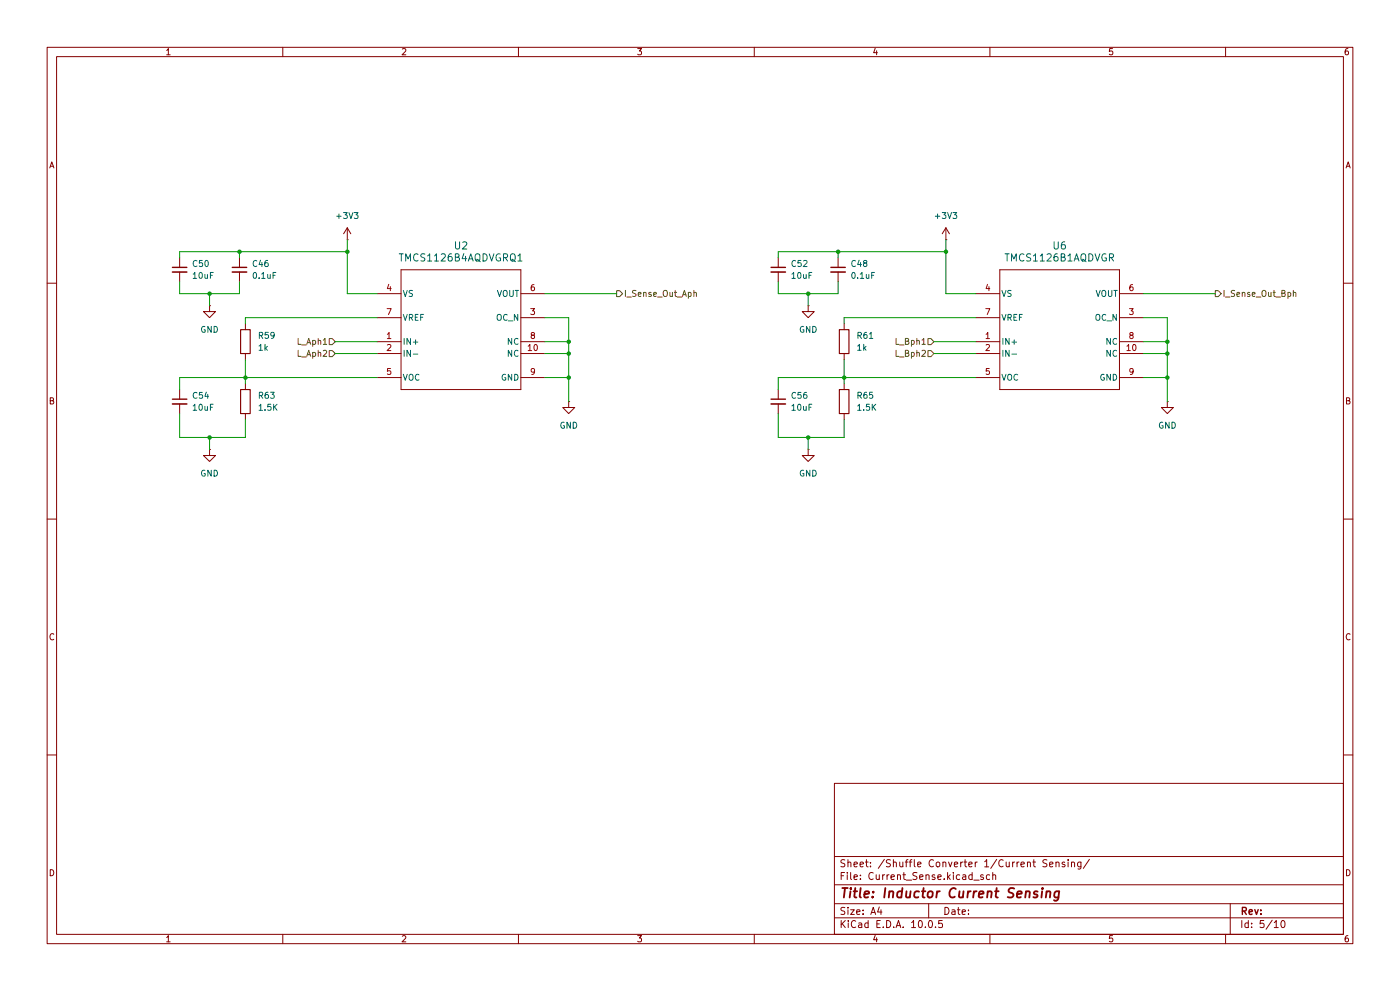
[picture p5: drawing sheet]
(kicad_sch
 (version 20260306)
 (generator "eeschema")
 (generator_version "10.0")
 (paper "A4")
 (title_block
  (title "Inductor Current Sensing"))
 (lib_symbols
  (symbol "2026-08-15_08-10-51:TMCS1126B1AQDVGR"
   (pin_names
    (offset 0.254)) (exclude_from_sim no) (in_bom yes) (on_board yes)
   (in_pos_files yes)
   (duplicate_pin_numbers_are_jumpers no)
   (property "Reference" "U" (at 0 2.54 0) (show_name no) (do_not_autoplace no) (effects (font (size 1.524 1.524))))
   (property "Value" "TMCS1126B1AQDVGR" (at 0 0 0) (show_name no) (do_not_autoplace no) (effects (font (size 1.524 1.524))))
   (property "Footprint" "DVG0010A-MFG" (at 0 0 0) (show_name no) (do_not_autoplace no) (hide yes) (effects (font (size 1.27 1.27)
    (italic yes))))
   (property "Datasheet" "https://www.ti.com/lit/gpn/tmcs1126" (at 0 0 0) (show_name no) (do_not_autoplace no) (hide yes) (effects (font (size 1.27 1.27)
    (italic yes))))
   (property "Description" "" (at 0 0 0) (show_name no) (do_not_autoplace no) (hide yes) (effects (font (size 1.27 1.27))))
   (property "ki_locked" "" (at 0 0 0) (show_name no) (do_not_autoplace no) (effects (font (size 1.27 1.27))))
   (symbol "TMCS1126B1AQDVGR_0_1"
    (polyline (pts (xy 5.08 5.08) (xy 5.08 -20.32)) (stroke (width 0.2032) (type default)) (fill (type none)))
    (polyline (pts (xy 5.08 -20.32) (xy 30.48 -20.32)) (stroke (width 0.2032) (type default)) (fill (type none)))
    (polyline (pts (xy 30.48 5.08) (xy 5.08 5.08)) (stroke (width 0.2032) (type default)) (fill (type none)))
    (polyline (pts (xy 30.48 -20.32) (xy 30.48 5.08)) (stroke (width 0.2032) (type default)) (fill (type none)))
    (pin unspecified line (at 0 -10.16 0) (length 5.08) (name "IN+" (effects (font (size 1.27 1.27)))) (number "1" (effects (font (size 1.27 1.27)))))
    (pin unspecified line (at 0 -12.7 0) (length 5.08) (name "IN-" (effects (font (size 1.27 1.27)))) (number "2" (effects (font (size 1.27 1.27)))))
    (pin open_collector line (at 35.56 -5.08 180) (length 5.08) (name "OC_N" (effects (font (size 1.27 1.27)))) (number "3" (effects (font (size 1.27 1.27)))))
    (pin power_in line (at 0 0 0) (length 5.08) (name "VS" (effects (font (size 1.27 1.27)))) (number "4" (effects (font (size 1.27 1.27)))))
    (pin unspecified line (at 0 -17.78 0) (length 5.08) (name "VOC" (effects (font (size 1.27 1.27)))) (number "5" (effects (font (size 1.27 1.27)))))
    (pin unspecified line (at 35.56 0 180) (length 5.08) (name "VOUT" (effects (font (size 1.27 1.27)))) (number "6" (effects (font (size 1.27 1.27)))))
    (pin unspecified line (at 0 -5.08 0) (length 5.08) (name "VREF" (effects (font (size 1.27 1.27)))) (number "7" (effects (font (size 1.27 1.27)))))
    (pin unspecified line (at 35.56 -10.16 180) (length 5.08) (name "NC" (effects (font (size 1.27 1.27)))) (number "8" (effects (font (size 1.27 1.27)))))
    (pin power_in line (at 35.56 -17.78 180) (length 5.08) (name "GND" (effects (font (size 1.27 1.27)))) (number "9" (effects (font (size 1.27 1.27)))))
    (pin unspecified line (at 35.56 -12.7 180) (length 5.08) (name "NC" (effects (font (size 1.27 1.27)))) (number "10" (effects (font (size 1.27 1.27))))))
   (embedded_fonts no))
  (symbol "Device:C_Small"
   (pin_numbers (hide yes))
   (pin_names
    (offset 0.254) (hide yes)) (exclude_from_sim no) (in_bom yes) (on_board yes)
   (in_pos_files yes)
   (duplicate_pin_numbers_are_jumpers no)
   (property "Reference" "C" (at 0.254 1.778 0) (show_name no) (do_not_autoplace no) (effects (font (size 1.27 1.27)) (justify left)))
   (property "Value" "C_Small" (at 0.254 -2.032 0) (show_name no) (do_not_autoplace no) (effects (font (size 1.27 1.27)) (justify left)))
   (property "Footprint" "" (at 0 0 0) (show_name no) (do_not_autoplace no) (hide yes) (effects (font (size 1.27 1.27))))
   (property "Datasheet" "" (at 0 0 0) (show_name no) (do_not_autoplace no) (hide yes) (effects (font (size 1.27 1.27))))
   (property "Description" "Unpolarized capacitor, small symbol" (at 0 0 0) (show_name no) (do_not_autoplace no) (hide yes) (effects (font (size 1.27 1.27))))
   (symbol "C_Small_0_1"
    (polyline (pts (xy -1.524 0.508) (xy 1.524 0.508)) (stroke (width 0.3048) (type default)) (fill (type none)))
    (polyline (pts (xy -1.524 -0.508) (xy 1.524 -0.508)) (stroke (width 0.3302) (type default)) (fill (type none))))
   (symbol "C_Small_1_1"
    (pin passive line (at 0 2.54 270) (length 2.032) (name "" (effects (font (size 1.27 1.27)))) (number "1" (effects (font (size 1.27 1.27)))))
    (pin passive line (at 0 -2.54 90) (length 2.032) (name "" (effects (font (size 1.27 1.27)))) (number "2" (effects (font (size 1.27 1.27))))))
   (embedded_fonts no))
  (symbol "Device:R"
   (pin_numbers (hide yes))
   (pin_names
    (offset 0)) (exclude_from_sim no) (in_bom yes) (on_board yes)
   (in_pos_files yes)
   (duplicate_pin_numbers_are_jumpers no)
   (property "Reference" "R" (at 2.032 0 90) (show_name no) (do_not_autoplace no) (effects (font (size 1.27 1.27))))
   (property "Value" "R" (at 0 0 90) (show_name no) (do_not_autoplace no) (effects (font (size 1.27 1.27))))
   (property "Footprint" "" (at -1.778 0 90) (show_name no) (do_not_autoplace no) (hide yes) (effects (font (size 1.27 1.27))))
   (property "Datasheet" "" (at 0 0 0) (show_name no) (do_not_autoplace no) (hide yes) (effects (font (size 1.27 1.27))))
   (property "Description" "Resistor" (at 0 0 0) (show_name no) (do_not_autoplace no) (hide yes) (effects (font (size 1.27 1.27))))
   (symbol "R_0_1"
    (rectangle (start -1.016 -2.54) (end 1.016 2.54) (stroke (width 0.254) (type default)) (fill (type none))))
   (symbol "R_1_1"
    (pin passive line (at 0 3.81 270) (length 1.27) (name "" (effects (font (size 1.27 1.27)))) (number "1" (effects (font (size 1.27 1.27)))))
    (pin passive line (at 0 -3.81 90) (length 1.27) (name "" (effects (font (size 1.27 1.27)))) (number "2" (effects (font (size 1.27 1.27))))))
   (embedded_fonts no))
  (symbol "power:+3V3"
   (power global)
   (pin_numbers (hide yes))
   (pin_names
    (offset 0) (hide yes)) (exclude_from_sim no) (in_bom yes) (on_board yes)
   (in_pos_files yes)
   (duplicate_pin_numbers_are_jumpers no)
   (property "Reference" "#PWR" (at 0 -3.81 0) (show_name no) (do_not_autoplace no) (hide yes) (effects (font (size 1.27 1.27))))
   (property "Value" "+3V3" (at 0 3.556 0) (show_name no) (do_not_autoplace no) (effects (font (size 1.27 1.27))))
   (property "Footprint" "" (at 0 0 0) (show_name no) (do_not_autoplace no) (hide yes) (effects (font (size 1.27 1.27))))
   (property "Datasheet" "" (at 0 0 0) (show_name no) (do_not_autoplace no) (hide yes) (effects (font (size 1.27 1.27))))
   (property "Description" "Power symbol creates a global label with name \"+3V3\"" (at 0 0 0) (show_name no) (do_not_autoplace no) (hide yes) (effects (font (size 1.27 1.27))))
   (symbol "+3V3_0_1"
    (polyline (pts (xy -0.762 1.27) (xy 0 2.54)) (stroke (width 0) (type default)) (fill (type none)))
    (polyline (pts (xy 0 2.54) (xy 0.762 1.27)) (stroke (width 0) (type default)) (fill (type none)))
    (polyline (pts (xy 0 0) (xy 0 2.54)) (stroke (width 0) (type default)) (fill (type none))))
   (symbol "+3V3_1_1"
    (pin power_in line (at 0 0 90) (length 0) (name "" (effects (font (size 1.27 1.27)))) (number "1" (effects (font (size 1.27 1.27))))))
   (embedded_fonts no))
  (symbol "power:GND"
   (power global)
   (pin_numbers (hide yes))
   (pin_names
    (offset 0) (hide yes)) (exclude_from_sim no) (in_bom yes) (on_board yes)
   (in_pos_files yes)
   (duplicate_pin_numbers_are_jumpers no)
   (property "Reference" "#PWR" (at 0 -6.35 0) (show_name no) (do_not_autoplace no) (hide yes) (effects (font (size 1.27 1.27))))
   (property "Value" "GND" (at 0 -3.81 0) (show_name no) (do_not_autoplace no) (effects (font (size 1.27 1.27))))
   (property "Footprint" "" (at 0 0 0) (show_name no) (do_not_autoplace no) (hide yes) (effects (font (size 1.27 1.27))))
   (property "Datasheet" "" (at 0 0 0) (show_name no) (do_not_autoplace no) (hide yes) (effects (font (size 1.27 1.27))))
   (property "Description" "Power symbol creates a global label with name \"GND\" , ground" (at 0 0 0) (show_name no) (do_not_autoplace no) (hide yes) (effects (font (size 1.27 1.27))))
   (symbol "GND_0_1"
    (polyline (pts (xy 0 0) (xy 0 -1.27) (xy 1.27 -1.27) (xy 0 -2.54) (xy -1.27 -1.27) (xy 0 -1.27)) (stroke (width 0) (type default)) (fill (type none))))
   (symbol "GND_1_1"
    (pin power_in line (at 0 0 270) (length 0) (name "" (effects (font (size 1.27 1.27)))) (number "1" (effects (font (size 1.27 1.27))))))
   (embedded_fonts no)))
 (junction
  (at 120.65 80.01)
  (diameter 0)
  (color 0 0 0 0))
 (junction
  (at 200.66 53.34)
  (diameter 0)
  (color 0 0 0 0))
 (junction
  (at 120.65 72.39)
  (diameter 0)
  (color 0 0 0 0))
 (junction
  (at 171.45 92.71)
  (diameter 0)
  (color 0 0 0 0))
 (junction
  (at 177.8 53.34)
  (diameter 0)
  (color 0 0 0 0))
 (junction
  (at 171.45 62.23)
  (diameter 0)
  (color 0 0 0 0))
 (junction
  (at 44.45 62.23)
  (diameter 0)
  (color 0 0 0 0))
 (junction
  (at 73.66 53.34)
  (diameter 0)
  (color 0 0 0 0))
 (junction
  (at 52.07 80.01)
  (diameter 0)
  (color 0 0 0 0))
 (junction
  (at 247.65 74.93)
  (diameter 0)
  (color 0 0 0 0))
 (junction
  (at 179.07 80.01)
  (diameter 0)
  (color 0 0 0 0))
 (junction
  (at 44.45 92.71)
  (diameter 0)
  (color 0 0 0 0))
 (junction
  (at 247.65 72.39)
  (diameter 0)
  (color 0 0 0 0))
 (junction
  (at 50.8 53.34)
  (diameter 0)
  (color 0 0 0 0))
 (junction
  (at 247.65 80.01)
  (diameter 0)
  (color 0 0 0 0))
 (junction
  (at 120.65 74.93)
  (diameter 0)
  (color 0 0 0 0))
 (wire
  (pts (xy 50.8 62.23) (xy 50.8 59.69))
  (stroke (width 0) (type default)))
 (wire
  (pts (xy 73.66 53.34) (xy 73.66 62.23))
  (stroke (width 0) (type default)))
 (wire
  (pts (xy 165.1 80.01) (xy 165.1 82.55))
  (stroke (width 0) (type default)))
 (wire
  (pts (xy 247.65 72.39) (xy 247.65 74.93))
  (stroke (width 0) (type default)))
 (wire
  (pts (xy 115.57 67.31) (xy 120.65 67.31))
  (stroke (width 0) (type default)))
 (wire
  (pts (xy 71.12 74.93) (xy 80.01 74.93))
  (stroke (width 0) (type default)))
 (wire
  (pts (xy 38.1 80.01) (xy 38.1 82.55))
  (stroke (width 0) (type default)))
 (wire
  (pts (xy 179.07 92.71) (xy 171.45 92.71))
  (stroke (width 0) (type default)))
 (wire
  (pts (xy 247.65 74.93) (xy 247.65 80.01))
  (stroke (width 0) (type default)))
 (wire
  (pts (xy 247.65 67.31) (xy 247.65 72.39))
  (stroke (width 0) (type default)))
 (wire
  (pts (xy 115.57 74.93) (xy 120.65 74.93))
  (stroke (width 0) (type default)))
 (wire
  (pts (xy 179.07 76.2) (xy 179.07 80.01))
  (stroke (width 0) (type default)))
 (wire
  (pts (xy 171.45 62.23) (xy 177.8 62.23))
  (stroke (width 0) (type default)))
 (wire
  (pts (xy 177.8 62.23) (xy 177.8 59.69))
  (stroke (width 0) (type default)))
 (wire
  (pts (xy 171.45 62.23) (xy 171.45 64.77))
  (stroke (width 0) (type default)))
 (wire
  (pts (xy 242.57 80.01) (xy 247.65 80.01))
  (stroke (width 0) (type default)))
 (wire
  (pts (xy 38.1 62.23) (xy 38.1 59.69))
  (stroke (width 0) (type default)))
 (wire
  (pts (xy 52.07 80.01) (xy 80.01 80.01))
  (stroke (width 0) (type default)))
 (wire
  (pts (xy 52.07 80.01) (xy 52.07 81.28))
  (stroke (width 0) (type default)))
 (wire
  (pts (xy 242.57 62.23) (xy 257.81 62.23))
  (stroke (width 0) (type default)))
 (wire
  (pts (xy 120.65 67.31) (xy 120.65 72.39))
  (stroke (width 0) (type default)))
 (wire
  (pts (xy 165.1 53.34) (xy 165.1 54.61))
  (stroke (width 0) (type default)))
 (wire
  (pts (xy 242.57 72.39) (xy 247.65 72.39))
  (stroke (width 0) (type default)))
 (wire
  (pts (xy 50.8 53.34) (xy 50.8 54.61))
  (stroke (width 0) (type default)))
 (wire
  (pts (xy 80.01 62.23) (xy 73.66 62.23))
  (stroke (width 0) (type default)))
 (wire
  (pts (xy 44.45 92.71) (xy 44.45 95.25))
  (stroke (width 0) (type default)))
 (wire
  (pts (xy 52.07 67.31) (xy 80.01 67.31))
  (stroke (width 0) (type default)))
 (wire
  (pts (xy 52.07 88.9) (xy 52.07 92.71))
  (stroke (width 0) (type default)))
 (wire
  (pts (xy 242.57 74.93) (xy 247.65 74.93))
  (stroke (width 0) (type default)))
 (wire
  (pts (xy 179.07 80.01) (xy 179.07 81.28))
  (stroke (width 0) (type default)))
 (wire
  (pts (xy 38.1 53.34) (xy 38.1 54.61))
  (stroke (width 0) (type default)))
 (wire
  (pts (xy 52.07 92.71) (xy 44.45 92.71))
  (stroke (width 0) (type default)))
 (wire
  (pts (xy 115.57 62.23) (xy 130.81 62.23))
  (stroke (width 0) (type default)))
 (wire
  (pts (xy 38.1 62.23) (xy 44.45 62.23))
  (stroke (width 0) (type default)))
 (wire
  (pts (xy 171.45 92.71) (xy 165.1 92.71))
  (stroke (width 0) (type default)))
 (wire
  (pts (xy 52.07 76.2) (xy 52.07 80.01))
  (stroke (width 0) (type default)))
 (wire
  (pts (xy 73.66 53.34) (xy 73.66 50.8))
  (stroke (width 0) (type default)))
 (wire
  (pts (xy 50.8 53.34) (xy 73.66 53.34))
  (stroke (width 0) (type default)))
 (wire
  (pts (xy 165.1 62.23) (xy 171.45 62.23))
  (stroke (width 0) (type default)))
 (wire
  (pts (xy 44.45 62.23) (xy 44.45 64.77))
  (stroke (width 0) (type default)))
 (wire
  (pts (xy 179.07 80.01) (xy 207.01 80.01))
  (stroke (width 0) (type default)))
 (wire
  (pts (xy 120.65 72.39) (xy 120.65 74.93))
  (stroke (width 0) (type default)))
 (wire
  (pts (xy 165.1 87.63) (xy 165.1 92.71))
  (stroke (width 0) (type default)))
 (wire
  (pts (xy 179.07 88.9) (xy 179.07 92.71))
  (stroke (width 0) (type default)))
 (wire
  (pts (xy 38.1 87.63) (xy 38.1 92.71))
  (stroke (width 0) (type default)))
 (wire
  (pts (xy 198.12 72.39) (xy 207.01 72.39))
  (stroke (width 0) (type default)))
 (wire
  (pts (xy 165.1 62.23) (xy 165.1 59.69))
  (stroke (width 0) (type default)))
 (wire
  (pts (xy 207.01 62.23) (xy 200.66 62.23))
  (stroke (width 0) (type default)))
 (wire
  (pts (xy 242.57 67.31) (xy 247.65 67.31))
  (stroke (width 0) (type default)))
 (wire
  (pts (xy 177.8 53.34) (xy 177.8 54.61))
  (stroke (width 0) (type default)))
 (wire
  (pts (xy 44.45 92.71) (xy 38.1 92.71))
  (stroke (width 0) (type default)))
 (wire
  (pts (xy 44.45 62.23) (xy 50.8 62.23))
  (stroke (width 0) (type default)))
 (wire
  (pts (xy 71.12 72.39) (xy 80.01 72.39))
  (stroke (width 0) (type default)))
 (wire
  (pts (xy 38.1 80.01) (xy 52.07 80.01))
  (stroke (width 0) (type default)))
 (wire
  (pts (xy 165.1 53.34) (xy 177.8 53.34))
  (stroke (width 0) (type default)))
 (wire
  (pts (xy 120.65 74.93) (xy 120.65 80.01))
  (stroke (width 0) (type default)))
 (wire
  (pts (xy 179.07 68.58) (xy 179.07 67.31))
  (stroke (width 0) (type default)))
 (wire
  (pts (xy 115.57 72.39) (xy 120.65 72.39))
  (stroke (width 0) (type default)))
 (wire
  (pts (xy 165.1 80.01) (xy 179.07 80.01))
  (stroke (width 0) (type default)))
 (wire
  (pts (xy 198.12 74.93) (xy 207.01 74.93))
  (stroke (width 0) (type default)))
 (wire
  (pts (xy 179.07 67.31) (xy 207.01 67.31))
  (stroke (width 0) (type default)))
 (wire
  (pts (xy 177.8 53.34) (xy 200.66 53.34))
  (stroke (width 0) (type default)))
 (wire
  (pts (xy 115.57 80.01) (xy 120.65 80.01))
  (stroke (width 0) (type default)))
 (wire
  (pts (xy 247.65 80.01) (xy 247.65 85.09))
  (stroke (width 0) (type default)))
 (wire
  (pts (xy 200.66 53.34) (xy 200.66 50.8))
  (stroke (width 0) (type default)))
 (wire
  (pts (xy 200.66 53.34) (xy 200.66 62.23))
  (stroke (width 0) (type default)))
 (wire
  (pts (xy 52.07 68.58) (xy 52.07 67.31))
  (stroke (width 0) (type default)))
 (wire
  (pts (xy 38.1 53.34) (xy 50.8 53.34))
  (stroke (width 0) (type default)))
 (wire
  (pts (xy 120.65 80.01) (xy 120.65 85.09))
  (stroke (width 0) (type default)))
 (wire
  (pts (xy 171.45 92.71) (xy 171.45 95.25))
  (stroke (width 0) (type default)))
 (hierarchical_label "L_Bph2"
  (shape input)
  (at 198.12 74.93 180)
  (effects (font (size 1.27 1.27)) (justify right)))
 (hierarchical_label "L_Aph1"
  (shape input)
  (at 71.12 72.39 180)
  (effects (font (size 1.27 1.27)) (justify right)))
 (hierarchical_label "I_Sense_Out_Aph"
  (shape output)
  (at 130.81 62.23 0)
  (effects (font (size 1.27 1.27)) (justify left)))
 (hierarchical_label "L_Bph1"
  (shape input)
  (at 198.12 72.39 180)
  (effects (font (size 1.27 1.27)) (justify right)))
 (hierarchical_label "I_Sense_Out_Bph"
  (shape output)
  (at 257.81 62.23 0)
  (effects (font (size 1.27 1.27)) (justify left)))
 (hierarchical_label "L_Aph2"
  (shape input)
  (at 71.12 74.93 180)
  (effects (font (size 1.27 1.27)) (justify right)))
 (symbol
  (lib_id "power:+3V3")
  (at 73.66 50.8 0)
  (unit 1)
  (body_style 1)
  (exclude_from_sim no)
  (in_bom yes)
  (on_board yes)
  (in_pos_files yes)
  (dnp no)
  (fields_autoplaced yes)
  (property "Reference" "#PWR01" (at 73.66 54.61 0) (hide yes) (show_name no) (do_not_autoplace no) (effects (font (size 1.27 1.27))))
  (property "Value" "+3V3" (at 73.66 45.72 0) (show_name no) (do_not_autoplace no) (effects (font (size 1.27 1.27))))
  (property "Footprint" "" (at 73.66 50.8 0) (hide yes) (show_name no) (do_not_autoplace no) (effects (font (size 1.27 1.27))))
  (property "Datasheet" "" (at 73.66 50.8 0) (hide yes) (show_name no) (do_not_autoplace no) (effects (font (size 1.27 1.27))))
  (property "Description" "Power symbol creates a global label with name \"+3V3\"" (at 73.66 50.8 0) (hide yes) (show_name no) (do_not_autoplace no) (effects (font (size 1.27 1.27))))
  (pin "1")
  (instances (project "Version 0 project" (path "" (reference "#PWR01") (unit 1)) (path "" (reference "#PWR01") (unit 1)))))
 (symbol
  (lib_id "Device:C_Small")
  (at 165.1 57.15 0)
  (unit 1)
  (body_style 1)
  (exclude_from_sim no)
  (in_bom yes)
  (on_board yes)
  (in_pos_files yes)
  (dnp no)
  (fields_autoplaced yes)
  (property "Reference" "C52" (at 167.64 55.8862 0) (show_name no) (do_not_autoplace no) (effects (font (size 1.27 1.27)) (justify left)))
  (property "Value" "10uF" (at 167.64 58.4262 0) (show_name no) (do_not_autoplace no) (effects (font (size 1.27 1.27)) (justify left)))
  (property "Footprint" "" (at 165.1 57.15 0) (hide yes) (show_name no) (do_not_autoplace no) (effects (font (size 1.27 1.27))))
  (property "Datasheet" "" (at 165.1 57.15 0) (hide yes) (show_name no) (do_not_autoplace no) (effects (font (size 1.27 1.27))))
  (property "Description" "Unpolarized capacitor, small symbol" (at 165.1 57.15 0) (hide yes) (show_name no) (do_not_autoplace no) (effects (font (size 1.27 1.27))))
  (pin "1")
  (pin "2")
  (instances (project "Version 0 project" (path "" (reference "C52") (unit 1)) (path "" (reference "C52") (unit 1)))))
 (symbol
  (lib_id "2026-08-15_08-10-51:TMCS1126B1AQDVGR")
  (at 80.01 62.23 0)
  (unit 1)
  (body_style 1)
  (exclude_from_sim no)
  (in_bom yes)
  (on_board yes)
  (in_pos_files yes)
  (dnp no)
  (fields_autoplaced yes)
  (property "Reference" "U2" (at 97.79 52.07 0) (show_name no) (do_not_autoplace no) (effects (font (size 1.524 1.524))))
  (property "Value" "TMCS1126B4AQDVGRQ1" (at 97.79 54.61 0) (show_name no) (do_not_autoplace no) (effects (font (size 1.524 1.524))))
  (property "Footprint" "DVG0010A-MFG" (at 80.01 62.23 0) (hide yes) (show_name no) (do_not_autoplace no) (effects (font (size 1.27 1.27)
    (italic yes))))
  (property "Datasheet" "https://www.ti.com/lit/gpn/tmcs1126" (at 80.01 62.23 0) (hide yes) (show_name no) (do_not_autoplace no) (effects (font (size 1.27 1.27)
    (italic yes))))
  (property "Description" "" (at 80.01 62.23 0) (hide yes) (show_name no) (do_not_autoplace no) (effects (font (size 1.27 1.27))))
  (pin "7")
  (pin "9")
  (pin "6")
  (pin "4")
  (pin "3")
  (pin "2")
  (pin "5")
  (pin "1")
  (pin "8")
  (pin "10")
  (instances (project "Version 0 project" (path "" (reference "U2") (unit 1)) (path "" (reference "U2") (unit 1)))))
 (symbol
  (lib_id "power:GND")
  (at 171.45 95.25 0)
  (unit 1)
  (body_style 1)
  (exclude_from_sim no)
  (in_bom yes)
  (on_board yes)
  (in_pos_files yes)
  (dnp no)
  (fields_autoplaced yes)
  (property "Reference" "#PWR013" (at 171.45 101.6 0) (hide yes) (show_name no) (do_not_autoplace no) (effects (font (size 1.27 1.27))))
  (property "Value" "GND" (at 171.45 100.33 0) (show_name no) (do_not_autoplace no) (effects (font (size 1.27 1.27))))
  (property "Footprint" "" (at 171.45 95.25 0) (hide yes) (show_name no) (do_not_autoplace no) (effects (font (size 1.27 1.27))))
  (property "Datasheet" "" (at 171.45 95.25 0) (hide yes) (show_name no) (do_not_autoplace no) (effects (font (size 1.27 1.27))))
  (property "Description" "Power symbol creates a global label with name \"GND\" , ground" (at 171.45 95.25 0) (hide yes) (show_name no) (do_not_autoplace no) (effects (font (size 1.27 1.27))))
  (pin "1")
  (instances (project "Version 0 project" (path "" (reference "#PWR013") (unit 1)) (path "" (reference "#PWR013") (unit 1)))))
 (symbol
  (lib_id "Device:C_Small")
  (at 38.1 57.15 0)
  (unit 1)
  (body_style 1)
  (exclude_from_sim no)
  (in_bom yes)
  (on_board yes)
  (in_pos_files yes)
  (dnp no)
  (fields_autoplaced yes)
  (property "Reference" "C50" (at 40.64 55.8862 0) (show_name no) (do_not_autoplace no) (effects (font (size 1.27 1.27)) (justify left)))
  (property "Value" "10uF" (at 40.64 58.4262 0) (show_name no) (do_not_autoplace no) (effects (font (size 1.27 1.27)) (justify left)))
  (property "Footprint" "" (at 38.1 57.15 0) (hide yes) (show_name no) (do_not_autoplace no) (effects (font (size 1.27 1.27))))
  (property "Datasheet" "" (at 38.1 57.15 0) (hide yes) (show_name no) (do_not_autoplace no) (effects (font (size 1.27 1.27))))
  (property "Description" "Unpolarized capacitor, small symbol" (at 38.1 57.15 0) (hide yes) (show_name no) (do_not_autoplace no) (effects (font (size 1.27 1.27))))
  (pin "1")
  (pin "2")
  (instances (project "Version 0 project" (path "" (reference "C50") (unit 1)) (path "" (reference "C50") (unit 1)))))
 (symbol
  (lib_id "Device:R")
  (at 179.07 72.39 0)
  (unit 1)
  (body_style 1)
  (exclude_from_sim no)
  (in_bom yes)
  (on_board yes)
  (in_pos_files yes)
  (dnp no)
  (fields_autoplaced yes)
  (property "Reference" "R61" (at 181.61 71.1199 0) (show_name no) (do_not_autoplace no) (effects (font (size 1.27 1.27)) (justify left)))
  (property "Value" "1k" (at 181.61 73.6599 0) (show_name no) (do_not_autoplace no) (effects (font (size 1.27 1.27)) (justify left)))
  (property "Footprint" "" (at 177.292 72.39 90) (hide yes) (show_name no) (do_not_autoplace no) (effects (font (size 1.27 1.27))))
  (property "Datasheet" "" (at 179.07 72.39 0) (hide yes) (show_name no) (do_not_autoplace no) (effects (font (size 1.27 1.27))))
  (property "Description" "Resistor" (at 179.07 72.39 0) (hide yes) (show_name no) (do_not_autoplace no) (effects (font (size 1.27 1.27))))
  (pin "1")
  (pin "2")
  (instances (project "Version 0 project" (path "" (reference "R61") (unit 1)) (path "" (reference "R61") (unit 1)))))
 (symbol
  (lib_id "Device:R")
  (at 52.07 85.09 0)
  (unit 1)
  (body_style 1)
  (exclude_from_sim no)
  (in_bom yes)
  (on_board yes)
  (in_pos_files yes)
  (dnp no)
  (fields_autoplaced yes)
  (property "Reference" "R63" (at 54.61 83.8199 0) (show_name no) (do_not_autoplace no) (effects (font (size 1.27 1.27)) (justify left)))
  (property "Value" "1.5K" (at 54.61 86.3599 0) (show_name no) (do_not_autoplace no) (effects (font (size 1.27 1.27)) (justify left)))
  (property "Footprint" "" (at 50.292 85.09 90) (hide yes) (show_name no) (do_not_autoplace no) (effects (font (size 1.27 1.27))))
  (property "Datasheet" "" (at 52.07 85.09 0) (hide yes) (show_name no) (do_not_autoplace no) (effects (font (size 1.27 1.27))))
  (property "Description" "Resistor" (at 52.07 85.09 0) (hide yes) (show_name no) (do_not_autoplace no) (effects (font (size 1.27 1.27))))
  (pin "1")
  (pin "2")
  (instances (project "Version 0 project" (path "" (reference "R63") (unit 1)) (path "" (reference "R63") (unit 1)))))
 (symbol
  (lib_id "Device:C_Small")
  (at 38.1 85.09 0)
  (unit 1)
  (body_style 1)
  (exclude_from_sim no)
  (in_bom yes)
  (on_board yes)
  (in_pos_files yes)
  (dnp no)
  (fields_autoplaced yes)
  (property "Reference" "C54" (at 40.64 83.8262 0) (show_name no) (do_not_autoplace no) (effects (font (size 1.27 1.27)) (justify left)))
  (property "Value" "10uF" (at 40.64 86.3662 0) (show_name no) (do_not_autoplace no) (effects (font (size 1.27 1.27)) (justify left)))
  (property "Footprint" "" (at 38.1 85.09 0) (hide yes) (show_name no) (do_not_autoplace no) (effects (font (size 1.27 1.27))))
  (property "Datasheet" "" (at 38.1 85.09 0) (hide yes) (show_name no) (do_not_autoplace no) (effects (font (size 1.27 1.27))))
  (property "Description" "Unpolarized capacitor, small symbol" (at 38.1 85.09 0) (hide yes) (show_name no) (do_not_autoplace no) (effects (font (size 1.27 1.27))))
  (pin "1")
  (pin "2")
  (instances (project "Version 0 project" (path "" (reference "C54") (unit 1)) (path "" (reference "C54") (unit 1)))))
 (symbol
  (lib_id "Device:R")
  (at 52.07 72.39 0)
  (unit 1)
  (body_style 1)
  (exclude_from_sim no)
  (in_bom yes)
  (on_board yes)
  (in_pos_files yes)
  (dnp no)
  (fields_autoplaced yes)
  (property "Reference" "R59" (at 54.61 71.1199 0) (show_name no) (do_not_autoplace no) (effects (font (size 1.27 1.27)) (justify left)))
  (property "Value" "1k" (at 54.61 73.6599 0) (show_name no) (do_not_autoplace no) (effects (font (size 1.27 1.27)) (justify left)))
  (property "Footprint" "" (at 50.292 72.39 90) (hide yes) (show_name no) (do_not_autoplace no) (effects (font (size 1.27 1.27))))
  (property "Datasheet" "" (at 52.07 72.39 0) (hide yes) (show_name no) (do_not_autoplace no) (effects (font (size 1.27 1.27))))
  (property "Description" "Resistor" (at 52.07 72.39 0) (hide yes) (show_name no) (do_not_autoplace no) (effects (font (size 1.27 1.27))))
  (pin "1")
  (pin "2")
  (instances (project "Version 0 project" (path "" (reference "R59") (unit 1)) (path "" (reference "R59") (unit 1)))))
 (symbol
  (lib_id "power:GND")
  (at 44.45 64.77 0)
  (unit 1)
  (body_style 1)
  (exclude_from_sim no)
  (in_bom yes)
  (on_board yes)
  (in_pos_files yes)
  (dnp no)
  (fields_autoplaced yes)
  (property "Reference" "#PWR07" (at 44.45 71.12 0) (hide yes) (show_name no) (do_not_autoplace no) (effects (font (size 1.27 1.27))))
  (property "Value" "GND" (at 44.45 69.85 0) (show_name no) (do_not_autoplace no) (effects (font (size 1.27 1.27))))
  (property "Footprint" "" (at 44.45 64.77 0) (hide yes) (show_name no) (do_not_autoplace no) (effects (font (size 1.27 1.27))))
  (property "Datasheet" "" (at 44.45 64.77 0) (hide yes) (show_name no) (do_not_autoplace no) (effects (font (size 1.27 1.27))))
  (property "Description" "Power symbol creates a global label with name \"GND\" , ground" (at 44.45 64.77 0) (hide yes) (show_name no) (do_not_autoplace no) (effects (font (size 1.27 1.27))))
  (pin "1")
  (instances (project "Version 0 project" (path "" (reference "#PWR07") (unit 1)) (path "" (reference "#PWR07") (unit 1)))))
 (symbol
  (lib_id "power:GND")
  (at 171.45 64.77 0)
  (unit 1)
  (body_style 1)
  (exclude_from_sim no)
  (in_bom yes)
  (on_board yes)
  (in_pos_files yes)
  (dnp no)
  (fields_autoplaced yes)
  (property "Reference" "#PWR010" (at 171.45 71.12 0) (hide yes) (show_name no) (do_not_autoplace no) (effects (font (size 1.27 1.27))))
  (property "Value" "GND" (at 171.45 69.85 0) (show_name no) (do_not_autoplace no) (effects (font (size 1.27 1.27))))
  (property "Footprint" "" (at 171.45 64.77 0) (hide yes) (show_name no) (do_not_autoplace no) (effects (font (size 1.27 1.27))))
  (property "Datasheet" "" (at 171.45 64.77 0) (hide yes) (show_name no) (do_not_autoplace no) (effects (font (size 1.27 1.27))))
  (property "Description" "Power symbol creates a global label with name \"GND\" , ground" (at 171.45 64.77 0) (hide yes) (show_name no) (do_not_autoplace no) (effects (font (size 1.27 1.27))))
  (pin "1")
  (instances (project "Version 0 project" (path "" (reference "#PWR010") (unit 1)) (path "" (reference "#PWR010") (unit 1)))))
 (symbol
  (lib_id "power:GND")
  (at 44.45 95.25 0)
  (unit 1)
  (body_style 1)
  (exclude_from_sim no)
  (in_bom yes)
  (on_board yes)
  (in_pos_files yes)
  (dnp no)
  (fields_autoplaced yes)
  (property "Reference" "#PWR012" (at 44.45 101.6 0) (hide yes) (show_name no) (do_not_autoplace no) (effects (font (size 1.27 1.27))))
  (property "Value" "GND" (at 44.45 100.33 0) (show_name no) (do_not_autoplace no) (effects (font (size 1.27 1.27))))
  (property "Footprint" "" (at 44.45 95.25 0) (hide yes) (show_name no) (do_not_autoplace no) (effects (font (size 1.27 1.27))))
  (property "Datasheet" "" (at 44.45 95.25 0) (hide yes) (show_name no) (do_not_autoplace no) (effects (font (size 1.27 1.27))))
  (property "Description" "Power symbol creates a global label with name \"GND\" , ground" (at 44.45 95.25 0) (hide yes) (show_name no) (do_not_autoplace no) (effects (font (size 1.27 1.27))))
  (pin "1")
  (instances (project "Version 0 project" (path "" (reference "#PWR012") (unit 1)) (path "" (reference "#PWR012") (unit 1)))))
 (symbol
  (lib_id "Device:C_Small")
  (at 165.1 85.09 0)
  (unit 1)
  (body_style 1)
  (exclude_from_sim no)
  (in_bom yes)
  (on_board yes)
  (in_pos_files yes)
  (dnp no)
  (fields_autoplaced yes)
  (property "Reference" "C56" (at 167.64 83.8262 0) (show_name no) (do_not_autoplace no) (effects (font (size 1.27 1.27)) (justify left)))
  (property "Value" "10uF" (at 167.64 86.3662 0) (show_name no) (do_not_autoplace no) (effects (font (size 1.27 1.27)) (justify left)))
  (property "Footprint" "" (at 165.1 85.09 0) (hide yes) (show_name no) (do_not_autoplace no) (effects (font (size 1.27 1.27))))
  (property "Datasheet" "" (at 165.1 85.09 0) (hide yes) (show_name no) (do_not_autoplace no) (effects (font (size 1.27 1.27))))
  (property "Description" "Unpolarized capacitor, small symbol" (at 165.1 85.09 0) (hide yes) (show_name no) (do_not_autoplace no) (effects (font (size 1.27 1.27))))
  (pin "1")
  (pin "2")
  (instances (project "Version 0 project" (path "" (reference "C56") (unit 1)) (path "" (reference "C56") (unit 1)))))
 (symbol
  (lib_id "2026-08-15_08-10-51:TMCS1126B1AQDVGR")
  (at 207.01 62.23 0)
  (unit 1)
  (body_style 1)
  (exclude_from_sim no)
  (in_bom yes)
  (on_board yes)
  (in_pos_files yes)
  (dnp no)
  (fields_autoplaced yes)
  (property "Reference" "U6" (at 224.79 52.07 0) (show_name no) (do_not_autoplace no) (effects (font (size 1.524 1.524))))
  (property "Value" "TMCS1126B1AQDVGR" (at 224.79 54.61 0) (show_name no) (do_not_autoplace no) (effects (font (size 1.524 1.524))))
  (property "Footprint" "DVG0010A-MFG" (at 207.01 62.23 0) (hide yes) (show_name no) (do_not_autoplace no) (effects (font (size 1.27 1.27)
    (italic yes))))
  (property "Datasheet" "https://www.ti.com/lit/gpn/tmcs1126" (at 207.01 62.23 0) (hide yes) (show_name no) (do_not_autoplace no) (effects (font (size 1.27 1.27)
    (italic yes))))
  (property "Description" "" (at 207.01 62.23 0) (hide yes) (show_name no) (do_not_autoplace no) (effects (font (size 1.27 1.27))))
  (pin "2")
  (pin "3")
  (pin "4")
  (pin "6")
  (pin "10")
  (pin "1")
  (pin "5")
  (pin "7")
  (pin "8")
  (pin "9")
  (instances (project "Version 0 project" (path "" (reference "U6") (unit 1)) (path "" (reference "U6") (unit 1)))))
 (symbol
  (lib_id "Device:R")
  (at 179.07 85.09 0)
  (unit 1)
  (body_style 1)
  (exclude_from_sim no)
  (in_bom yes)
  (on_board yes)
  (in_pos_files yes)
  (dnp no)
  (fields_autoplaced yes)
  (property "Reference" "R65" (at 181.61 83.8199 0) (show_name no) (do_not_autoplace no) (effects (font (size 1.27 1.27)) (justify left)))
  (property "Value" "1.5K" (at 181.61 86.3599 0) (show_name no) (do_not_autoplace no) (effects (font (size 1.27 1.27)) (justify left)))
  (property "Footprint" "" (at 177.292 85.09 90) (hide yes) (show_name no) (do_not_autoplace no) (effects (font (size 1.27 1.27))))
  (property "Datasheet" "" (at 179.07 85.09 0) (hide yes) (show_name no) (do_not_autoplace no) (effects (font (size 1.27 1.27))))
  (property "Description" "Resistor" (at 179.07 85.09 0) (hide yes) (show_name no) (do_not_autoplace no) (effects (font (size 1.27 1.27))))
  (pin "1")
  (pin "2")
  (instances (project "Version 0 project" (path "" (reference "R65") (unit 1)) (path "" (reference "R65") (unit 1)))))
 (symbol
  (lib_id "power:GND")
  (at 120.65 85.09 0)
  (unit 1)
  (body_style 1)
  (exclude_from_sim no)
  (in_bom yes)
  (on_board yes)
  (in_pos_files yes)
  (dnp no)
  (fields_autoplaced yes)
  (property "Reference" "#PWR014" (at 120.65 91.44 0) (hide yes) (show_name no) (do_not_autoplace no) (effects (font (size 1.27 1.27))))
  (property "Value" "GND" (at 120.65 90.17 0) (show_name no) (do_not_autoplace no) (effects (font (size 1.27 1.27))))
  (property "Footprint" "" (at 120.65 85.09 0) (hide yes) (show_name no) (do_not_autoplace no) (effects (font (size 1.27 1.27))))
  (property "Datasheet" "" (at 120.65 85.09 0) (hide yes) (show_name no) (do_not_autoplace no) (effects (font (size 1.27 1.27))))
  (property "Description" "Power symbol creates a global label with name \"GND\" , ground" (at 120.65 85.09 0) (hide yes) (show_name no) (do_not_autoplace no) (effects (font (size 1.27 1.27))))
  (pin "1")
  (instances (project "Version 0 project" (path "" (reference "#PWR014") (unit 1)) (path "" (reference "#PWR015") (unit 1)))))
 (symbol
  (lib_id "Device:C_Small")
  (at 50.8 57.15 0)
  (unit 1)
  (body_style 1)
  (exclude_from_sim no)
  (in_bom yes)
  (on_board yes)
  (in_pos_files yes)
  (dnp no)
  (fields_autoplaced yes)
  (property "Reference" "C46" (at 53.34 55.8862 0) (show_name no) (do_not_autoplace no) (effects (font (size 1.27 1.27)) (justify left)))
  (property "Value" "0.1uF" (at 53.34 58.4262 0) (show_name no) (do_not_autoplace no) (effects (font (size 1.27 1.27)) (justify left)))
  (property "Footprint" "" (at 50.8 57.15 0) (hide yes) (show_name no) (do_not_autoplace no) (effects (font (size 1.27 1.27))))
  (property "Datasheet" "" (at 50.8 57.15 0) (hide yes) (show_name no) (do_not_autoplace no) (effects (font (size 1.27 1.27))))
  (property "Description" "Unpolarized capacitor, small symbol" (at 50.8 57.15 0) (hide yes) (show_name no) (do_not_autoplace no) (effects (font (size 1.27 1.27))))
  (pin "1")
  (pin "2")
  (instances (project "Version 0 project" (path "" (reference "C46") (unit 1)) (path "" (reference "C46") (unit 1)))))
 (symbol
  (lib_id "power:+3V3")
  (at 200.66 50.8 0)
  (unit 1)
  (body_style 1)
  (exclude_from_sim no)
  (in_bom yes)
  (on_board yes)
  (in_pos_files yes)
  (dnp no)
  (fields_autoplaced yes)
  (property "Reference" "#PWR03" (at 200.66 54.61 0) (hide yes) (show_name no) (do_not_autoplace no) (effects (font (size 1.27 1.27))))
  (property "Value" "+3V3" (at 200.66 45.72 0) (show_name no) (do_not_autoplace no) (effects (font (size 1.27 1.27))))
  (property "Footprint" "" (at 200.66 50.8 0) (hide yes) (show_name no) (do_not_autoplace no) (effects (font (size 1.27 1.27))))
  (property "Datasheet" "" (at 200.66 50.8 0) (hide yes) (show_name no) (do_not_autoplace no) (effects (font (size 1.27 1.27))))
  (property "Description" "Power symbol creates a global label with name \"+3V3\"" (at 200.66 50.8 0) (hide yes) (show_name no) (do_not_autoplace no) (effects (font (size 1.27 1.27))))
  (pin "1")
  (instances (project "Version 0 project" (path "" (reference "#PWR03") (unit 1)) (path "" (reference "#PWR03") (unit 1)))))
 (symbol
  (lib_id "Device:C_Small")
  (at 177.8 57.15 0)
  (unit 1)
  (body_style 1)
  (exclude_from_sim no)
  (in_bom yes)
  (on_board yes)
  (in_pos_files yes)
  (dnp no)
  (fields_autoplaced yes)
  (property "Reference" "C48" (at 180.34 55.8862 0) (show_name no) (do_not_autoplace no) (effects (font (size 1.27 1.27)) (justify left)))
  (property "Value" "0.1uF" (at 180.34 58.4262 0) (show_name no) (do_not_autoplace no) (effects (font (size 1.27 1.27)) (justify left)))
  (property "Footprint" "" (at 177.8 57.15 0) (hide yes) (show_name no) (do_not_autoplace no) (effects (font (size 1.27 1.27))))
  (property "Datasheet" "" (at 177.8 57.15 0) (hide yes) (show_name no) (do_not_autoplace no) (effects (font (size 1.27 1.27))))
  (property "Description" "Unpolarized capacitor, small symbol" (at 177.8 57.15 0) (hide yes) (show_name no) (do_not_autoplace no) (effects (font (size 1.27 1.27))))
  (pin "1")
  (pin "2")
  (instances (project "Version 0 project" (path "" (reference "C48") (unit 1)) (path "" (reference "C48") (unit 1)))))
 (symbol
  (lib_id "power:GND")
  (at 247.65 85.09 0)
  (unit 1)
  (body_style 1)
  (exclude_from_sim no)
  (in_bom yes)
  (on_board yes)
  (in_pos_files yes)
  (dnp no)
  (fields_autoplaced yes)
  (property "Reference" "#PWR016" (at 247.65 91.44 0) (hide yes) (show_name no) (do_not_autoplace no) (effects (font (size 1.27 1.27))))
  (property "Value" "GND" (at 247.65 90.17 0) (show_name no) (do_not_autoplace no) (effects (font (size 1.27 1.27))))
  (property "Footprint" "" (at 247.65 85.09 0) (hide yes) (show_name no) (do_not_autoplace no) (effects (font (size 1.27 1.27))))
  (property "Datasheet" "" (at 247.65 85.09 0) (hide yes) (show_name no) (do_not_autoplace no) (effects (font (size 1.27 1.27))))
  (property "Description" "Power symbol creates a global label with name \"GND\" , ground" (at 247.65 85.09 0) (hide yes) (show_name no) (do_not_autoplace no) (effects (font (size 1.27 1.27))))
  (pin "1")
  (instances (project "Version 0 project" (path "" (reference "#PWR016") (unit 1)) (path "" (reference "#PWR017") (unit 1))))))
